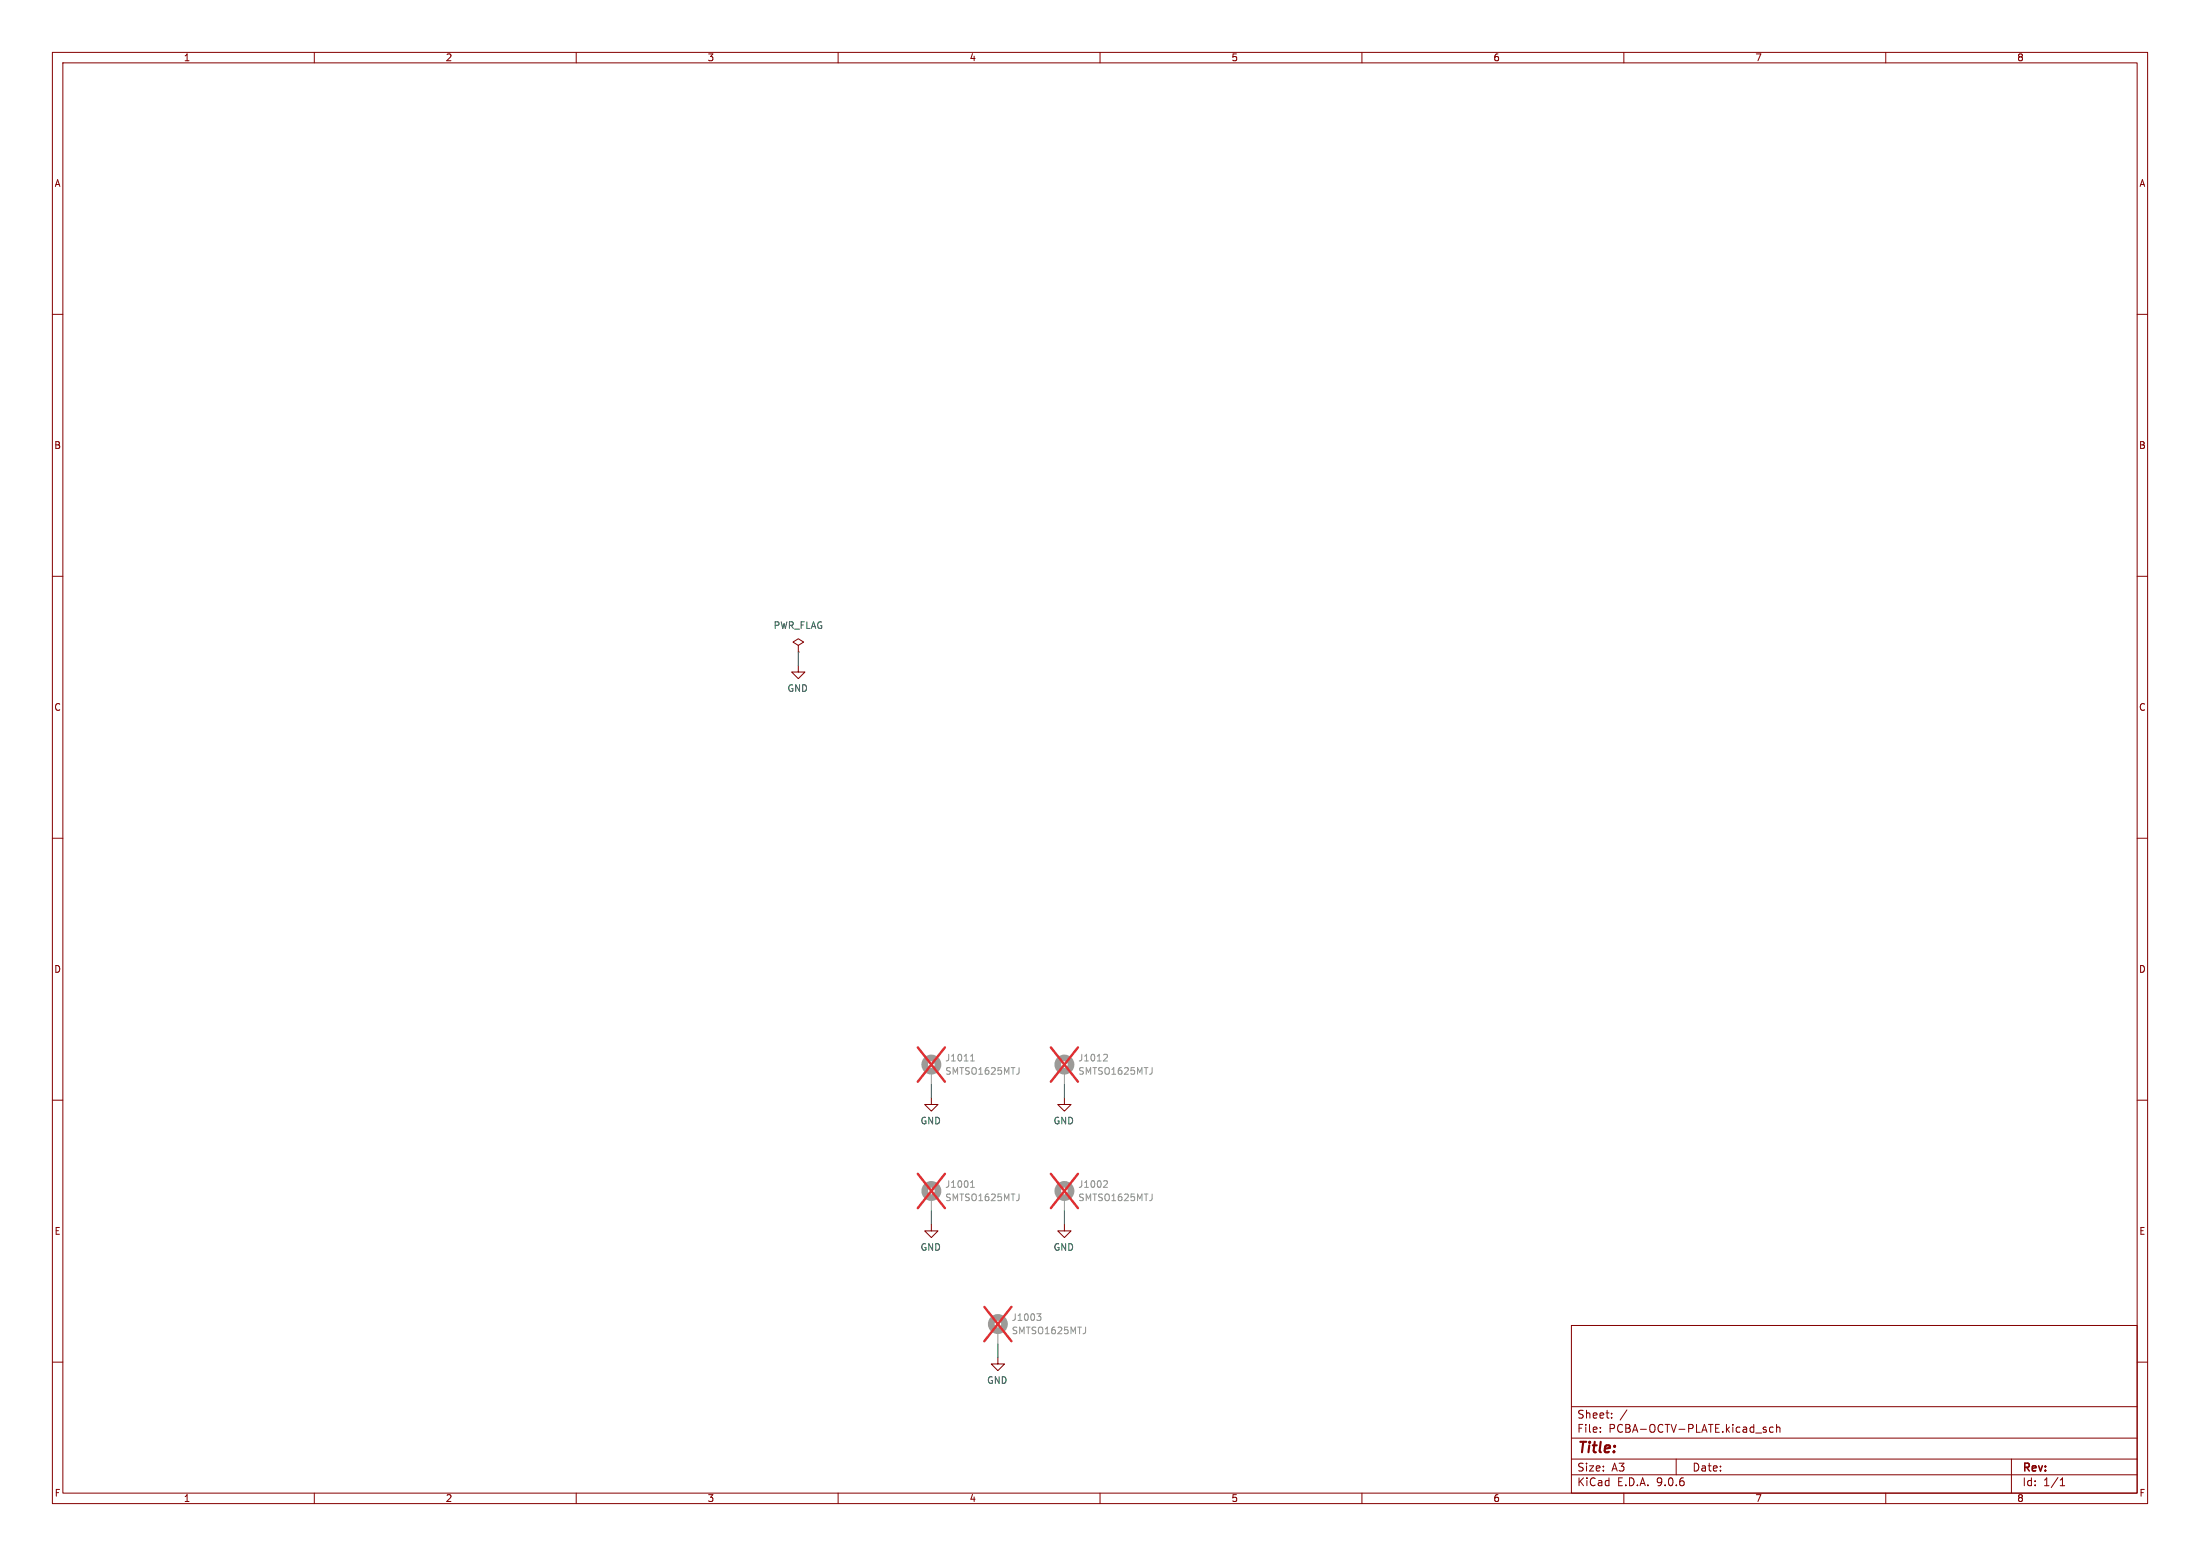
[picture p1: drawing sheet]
<svg xmlns="http://www.w3.org/2000/svg" width="420mm" height="297mm" viewBox="0 0 420 297" stroke-linecap="round" stroke-linejoin="round" font-family="sans-serif">
<g fill="none" stroke="#840000" stroke-width=".19">
<path d="M10 10h400v277h-400zM12 12h396v273h-396zM60 10v2M110 10v2M160 10v2M210 10v2M260 10v2M310 10v2M360 10v2M10 60h2M408 60h2M10 110h2"/>
<path d="M408 110h2M152.4 123.2l1-.6-1-.7-1 .7 1 .6v1.3M152.4 124.5h.1M152.4 127v1.3h-1.3l1.3 1.2 1.3-1.2h-1.3M10 160h2M408 160h2M10 210h2M177.8 209.6v1.2h-1.3l1.3 1.3 1.3-1.3h-1.3M203.2 209.6v1.2h-1.3l1.3 1.3 1.3-1.3h-1.3M408 210h2M177.8 233.7v1.2h-1.3l1.3 1.3 1.3-1.3h-1.3M203.2 233.7v1.2h-1.3l1.3 1.3 1.3-1.3h-1.3"/>
<path d="M190.5 259.1v1.2h-1.3l1.3 1.3 1.3-1.3h-1.3M300 253h108v32h-108zM10 260h2M300 278.5h108M300 274.5h108M300 268.5h108M305.5 273.2v.2M305.5 272.5v.1M307.7 270.5v.2M307.7 269.8v.1M310.6 269.1l-1.3 1.9M320 278.5v3"/>
<path d="M337 272.9l.2 .2-.2 .3M337 272.4l.2 .1M338.5 272.5l-.4-.1-.3 .3 .1 .6h.6M339.2 272.5l.2-.1 .3 .1 .1 .9M339.2 271.9v1.5M384 278.5v6.5M408 260h2M60 285v2M110 285v2M160 285v2M210 285v2M260 285v2"/>
<path d="M300 281.5h108M310 285v2M360 285v2M393.3 283.6h.9M393.3 282.5l.4-.4v1.5"/>
</g>
<g fill="none" stroke="#9c9b98" stroke-width="1.3">
<circle cx="177.8" cy="203.2" r="1.27"/>
<circle cx="203.2" cy="203.2" r="1.27"/>
<circle cx="177.8" cy="227.3" r="1.27"/>
<circle cx="203.2" cy="227.3" r="1.27"/>
<circle cx="190.5" cy="252.7" r="1.27"/>
</g>
<path d="M177.8 204.5v2.5M203.2 204.5v2.5M177.8 228.6v2.5M203.2 228.6v2.5M190.5 254v2.5" fill="none" stroke="#9c9b98" stroke-width=".19"/>
<path d="M185.3 202.5h.7M185.4 201.5l.3-.3v1.3M194.5 203.8v1.1M210.9 201.2l.4 .1 .1 .3-.8 .9h.8M219.9 203.8v1.1M185.3 226.6h.7M185.4 225.7l.3-.3v1.2M194.5 227.9v1.1M210.9 225.4h.4l.1 .3-.8 .9h.8M219.9 227.9v1.1M197.9 250.8h.8l-.4 .5 .4 .1v.4l-.2 .2h-.4M207.2 253.3v1.1" fill="none" stroke="#939391" stroke-width=".19"/>
<path d="M175.2 199.9l5.2 6.6M180.4 199.9l-5.2 6.6M200.6 199.9l5.2 6.6M205.8 199.9l-5.2 6.6M175.2 224.1l5.2 6.5M180.4 224.1l-5.2 6.5M200.6 224.1l5.2 6.5M205.8 224.1l-5.2 6.5M187.9 249.5l5.2 6.5M193.1 249.5l-5.2 6.5" fill="none" stroke="#e12e31" stroke-width=".46"/>
<path d="M152.4 124.5v2.5M177.8 207v2.6M203.2 207v2.6M177.8 231.1v2.6M203.2 231.1v2.6M190.5 256.5v2.6" fill="none" stroke="#009600" stroke-width=".19"/>
<text font-size="2.8" fill="#840000" x="301" y="277.9">Title:</text>
<g font-size="2.1" fill="#840000">
<text x="301" y="273.7">File:</text>
<text x="301" y="271">Sheet:</text>
<text x="307.1" y="273.7">PCBA-OCTV-PLATE.kicad_sch</text>
<text x="301" y="281.1">Size:</text>
<text x="307.6" y="281.1">A3</text>
<text x="323" y="281.1">Date:</text>
<text x="386" y="281.3">Rev:</text>
<text x="301" y="283.9">KiCad</text>
<text x="308.7" y="283.9">E.D.A.</text>
<text x="316.3" y="283.9">9.0.6</text>
<text x="386" y="283.9">Id:</text>
<text x="390.1" y="283.9">1/1</text>
</g>
<g font-size="1.8" fill="#840000">
<text x="35" y="11.9">1</text>
<text x="85" y="11.9">2</text>
<text x="135" y="11.9">3</text>
<text x="185" y="11.9">4</text>
<text x="235" y="11.9">5</text>
<text x="285" y="11.9">6</text>
<text x="335" y="11.9">7</text>
<text x="385" y="11.9">8</text>
<text x="10.3" y="35.9">A</text>
<text x="408.3" y="35.9">A</text>
<text x="10.3" y="85.9">B</text>
<text x="408.2" y="85.9">B</text>
<text x="10.3" y="135.9">C</text>
<text x="408.2" y="135.9">C</text>
<text x="10.3" y="185.9">D</text>
<text x="408.2" y="185.9">D</text>
<text x="10.3" y="235.9">E</text>
<text x="408.3" y="235.9">E</text>
<text x="10.3" y="285.9">F</text>
<text x="35" y="286.9">1</text>
<text x="85" y="286.9">2</text>
<text x="135" y="286.9">3</text>
<text x="185" y="286.9">4</text>
<text x="235" y="286.9">5</text>
<text x="285" y="286.9">6</text>
<text x="335" y="286.9">7</text>
<text x="385" y="286.9">8</text>
<text x="408.3" y="285.9">F</text>
</g>
<g font-size="1.8" fill="#006464">
<text x="147.6" y="120.2">PWR_FLAG</text>
<text x="150.2" y="132.3">GND</text>
<text x="175.6" y="214.8">GND</text>
<text x="201" y="214.8">GND</text>
<text x="175.6" y="238.9">GND</text>
<text x="201" y="238.9">GND</text>
<text x="188.3" y="264.3">GND</text>
</g>
<g font-size="1.8" fill="#939391">
<text x="180.3" y="202.8">J1011</text>
<text x="205.7" y="202.8">J1012</text>
<text x="180.3" y="205.3">SMTSO1625MTJ</text>
<text x="205.7" y="205.3">SMTSO1625MTJ</text>
<text x="180.3" y="226.9">J1001</text>
<text x="205.7" y="226.9">J1002</text>
<text x="180.3" y="229.5">SMTSO1625MTJ</text>
<text x="205.7" y="229.5">SMTSO1625MTJ</text>
<text x="193" y="254.9">SMTSO1625MTJ</text>
<text x="193" y="252.3">J1003</text>
</g>
</svg>
